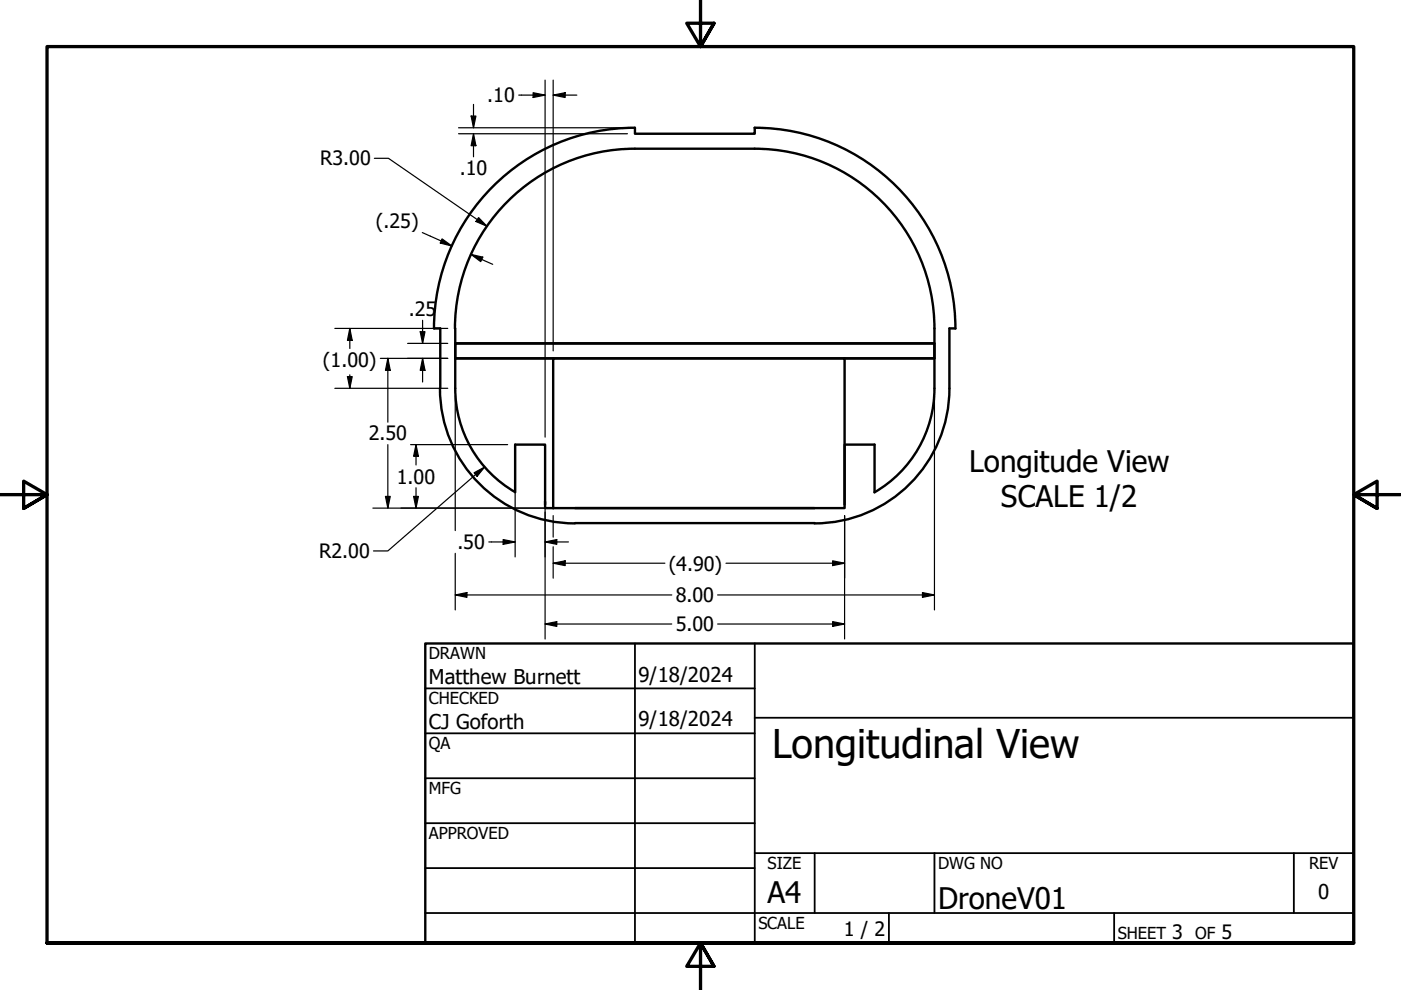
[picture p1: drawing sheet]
<svg xmlns="http://www.w3.org/2000/svg" width="297mm" height="210mm" viewBox="0 0 297 210" stroke-linecap="round" stroke-linejoin="round" font-family="sans-serif">
<!-- layer: Visible (ANSI) -->
<g fill="none" stroke="#000" stroke-width=".51">
<path d="M134.6 31.5a38.1 38.1 0 0 0-38.1 38.2M134.6 27.1a42.6 42.6 0 0 0-42.6 42.6M134.6 27.1v1.3h25.4v-1.3M134.6 31.5h25.4M160 31.5a38.1 38.1 0 0 1 38.1 38.2v12.6M160 27.1a42.6 42.6 0 0 1 42.6 42.6l-1.3-.1v12.7M92.1 69.6h1.2v12.7M96.5 72.8h101.6v3.2h-101.6zM96.5 69.6v12.7M96.5 76h20.8M96.5 72.8h101.6M117.3 76h61.8v31.7h-61.8z"/>
<path d="M179.1 76h19M93.3 82.4a28.6 28.6 0 0 0 28.6 28.6M96.5 82.4a25.4 25.4 0 0 0 12.7 21.9M198.1 82.4a25.4 25.4 0 0 1-12.7 22v-10.1h-6.3v12.7M201.3 82.4a28.6 28.6 0 0 1-28.6 28.6M109.2 104.4v-10.1h6.4v12.7M121.9 110.9h50.8M121.9 107.7h50.8"/>
</g>
<!-- layer: Border (ANSI) -->
<path d="M148.5 -.1v10l-2.9-5h5.8l-2.9 5 2.9-5M0 104.9h10l-5-2.9v5.8l5-2.9-5 2.9M297 104.9h-10l5-2.9v5.8l-5-2.9 5 2.9M10 199.9v-190h277v190h-277h277M151.4 204.9l-2.9-5 2.9 5h-5.8l2.9-5v10" fill="none" stroke="#000" stroke-width=".7"/>
<!-- layer: Title (ANSI) -->
<g fill="none" stroke="#000" stroke-width=".38">
<path d="M134.6 136.4v63.5M160 136.4v63.5M90.2 146h69.8M90.2 155.5h69.8M160 152.2h127M90.2 165h69.8M90.2 174.5h69.8M90.2 193.6h196.8M90.2 184.1h69.8M160 180.9h127M172.7 180.9v12.7M188.5 193.6v6.3"/>
<path d="M198.1 180.9v12.7M236.2 193.6v6.3M274.3 180.9v12.7"/>
</g>
<path d="M90.2 136.4h196.8v63.5h-196.8z" fill="none" stroke="#000" stroke-width=".51"/>
<!-- layer: Sketch Geometry (ANSI) -->
<path d="M115.6 106.3v1.4h1.7" fill="none" stroke="#000" stroke-width=".51"/>
<!-- layer: Dimension (ANSI) -->
<g fill="none" stroke="#000" stroke-width=".25">
<path d="M113 19.7l2.6 .5-2.6 .5zM115.6 17v75.7M117.3 17v57.4M79.4 33.6h3l20.9 14.4M97.2 28.4h35.8M97.2 27.1h35.8M99.9 24.6h1l-.5 2.5zM100.4 28.4l.5 2.5h-1zM100.4 22.1v5M100.4 28.4v4.8M110 20.2h5.6M117.3 20.2l2.5-.5v1z"/>
<path d="M117.3 20.2h5M89.5 49.3l6.3 2.9M93.7 50.6l2.1 1.6-2.5-.7zM99.9 53.9l2.5 .6-.5 1zM99.9 53.9l4.6 2.1M101.5 46.1l1.8 1.9-2.4-1zM71 69.6h23.9M73.7 79.9h1l-.5 2.4zM74.2 69.6l.5 2.6h-1zM74.2 69.6v4.3M74.2 79.5v2.8M80.6 76h14.3"/>
<path d="M82.2 76l.5 2.5h-1zM82.2 76v13.5M86.4 72.8h8.5M89.1 70.3h1l-.5 2.5zM89.6 76l.5 2.5h-1zM89.6 67.9v4.9M89.6 76v5M71 82.3h23.9M82.2 94.3v13.4M87.1 94.3h20.5M88.2 94.3l.5 2.4h-1zM88.2 94.3v4.3"/>
<path d="M96.5 83.9v28.6M102.7 99l-20.5 17.8h-3M109.2 95.9v22.2M115.6 95.9v39.6M198.1 83.9v45.4M79.1 107.7h36.6M81.7 105.3h1l-.5 2.4zM87.7 105.3h1l-.5 2.4zM88.2 103.4v4.3M96.5 117.3v12M100.5 100.2l2.2-1.2-1.5 2zM103.6 114.9h5.6"/>
<path d="M106.7 114.4l2.5 .5-2.5 .5zM115.6 114.9l2.4-.5v1zM115.6 114.9h4.9M117.3 119.4l2.5-.5v1zM117.3 109.3v4.6M117.3 115.9v6.7M117.3 119.4h23.7M153.9 119.4h25.2M176.5 118.9l2.6 .5-2.6 .5zM179.1 109.3v26.2M96.5 126.1l2.5-.5v1.1zM96.5 126.1h45.9"/>
<path d="M115.6 132.3l2.4-.5v1zM115.6 132.3h26.8M152.1 126.1h46M152.1 132.3h27M176.5 131.8l2.6 .5-2.6 .5zM195.6 125.6l2.5 .5-2.5 .6z"/>
</g>
<g fill="#000">
<path d="M117.3 20.2l2.5-.5v1zM99.9 24.6h1l-.5 2.5zM100.4 28.4l.5 2.5h-1zM113 19.7l2.6 .5-2.6 .5zM93.7 50.6l2.1 1.6-2.5-.7zM101.5 46.1l1.8 1.9-2.4-1zM99.9 53.9l2.5 .6-.5 1zM73.7 79.9h1l-.5 2.4zM74.2 69.6l.5 2.6h-1zM82.2 76l.5 2.5h-1zM89.1 70.3h1l-.5 2.5zM89.6 76l.5 2.5h-1z"/>
<path d="M88.2 94.3l.5 2.4h-1zM81.7 105.3h1l-.5 2.4zM87.7 105.3h1l-.5 2.4zM100.5 100.2l2.2-1.2-1.5 2zM106.7 114.4l2.5 .5-2.5 .5zM115.6 114.9l2.4-.5v1zM117.3 119.4l2.5-.5v1zM176.5 118.9l2.6 .5-2.6 .5zM96.5 126.1l2.5-.5v1.1zM115.6 132.3l2.4-.5v1zM176.5 131.8l2.6 .5-2.6 .5zM195.6 125.6l2.5 .5-2.5 .6z"/>
</g>
<text font-size="8.4" x="163.7" y="160.8">Longitudinal View</text>
<g font-size="6.3">
<text x="205.5" y="100">Longitude View</text>
<text x="212.2" y="107.5">SCALE 1/2</text>
<text x="162.8" y="191.4">A4</text>
<text x="198.9" y="192.7">DroneV01</text>
</g>
<g font-size="4.3">
<text x="90.9" y="145.1">Matthew Burnett</text>
<text x="135.4" y="144.5">9/18/2024</text>
<text x="90.9" y="154.6">CJ Goforth</text>
<text x="135.4" y="154">9/18/2024</text>
<text x="279.5" y="190.7">0</text>
</g>
<g font-size="4.2">
<text x="103.3" y="21.7">.10</text>
<text x="67.9" y="35.1">R3.00</text>
<text x="97.5" y="37.2">.10</text>
<text x="79.7" y="48.4">(.25)</text>
<text x="86.7" y="67.1">.25</text>
<text x="68.5" y="77.8">(1.00)</text>
<text x="78.2" y="93.4">2.50</text>
<text x="84.1" y="102.5">1.00</text>
<text x="67.7" y="118.3">R2.00</text>
<text x="97" y="116.4">.50</text>
<text x="141.8" y="121">(4.90)</text>
<text x="143.3" y="127.7">8.00</text>
<text x="143.3" y="133.8">5.00</text>
<text x="178.9" y="198.5">1 / 2</text>
<text x="248.5" y="199.1">3</text>
<text x="259" y="199.1">5</text>
</g>
<g font-size="3.5">
<text x="90.9" y="139.7">DRAWN</text>
<text x="90.9" y="149.3">CHECKED</text>
<text x="90.9" y="158.8">QA</text>
<text x="90.9" y="168.3">MFG</text>
<text x="90.9" y="177.8">APPROVED</text>
<text x="162.8" y="184.2">SIZE</text>
<text x="198.9" y="184.2">DWG NO</text>
<text x="277.6" y="184.2">REV</text>
<text x="160.8" y="196.9">SCALE</text>
<text x="237" y="199.1">SHEET</text>
<text x="253.4" y="199.1">OF</text>
</g>
</svg>
